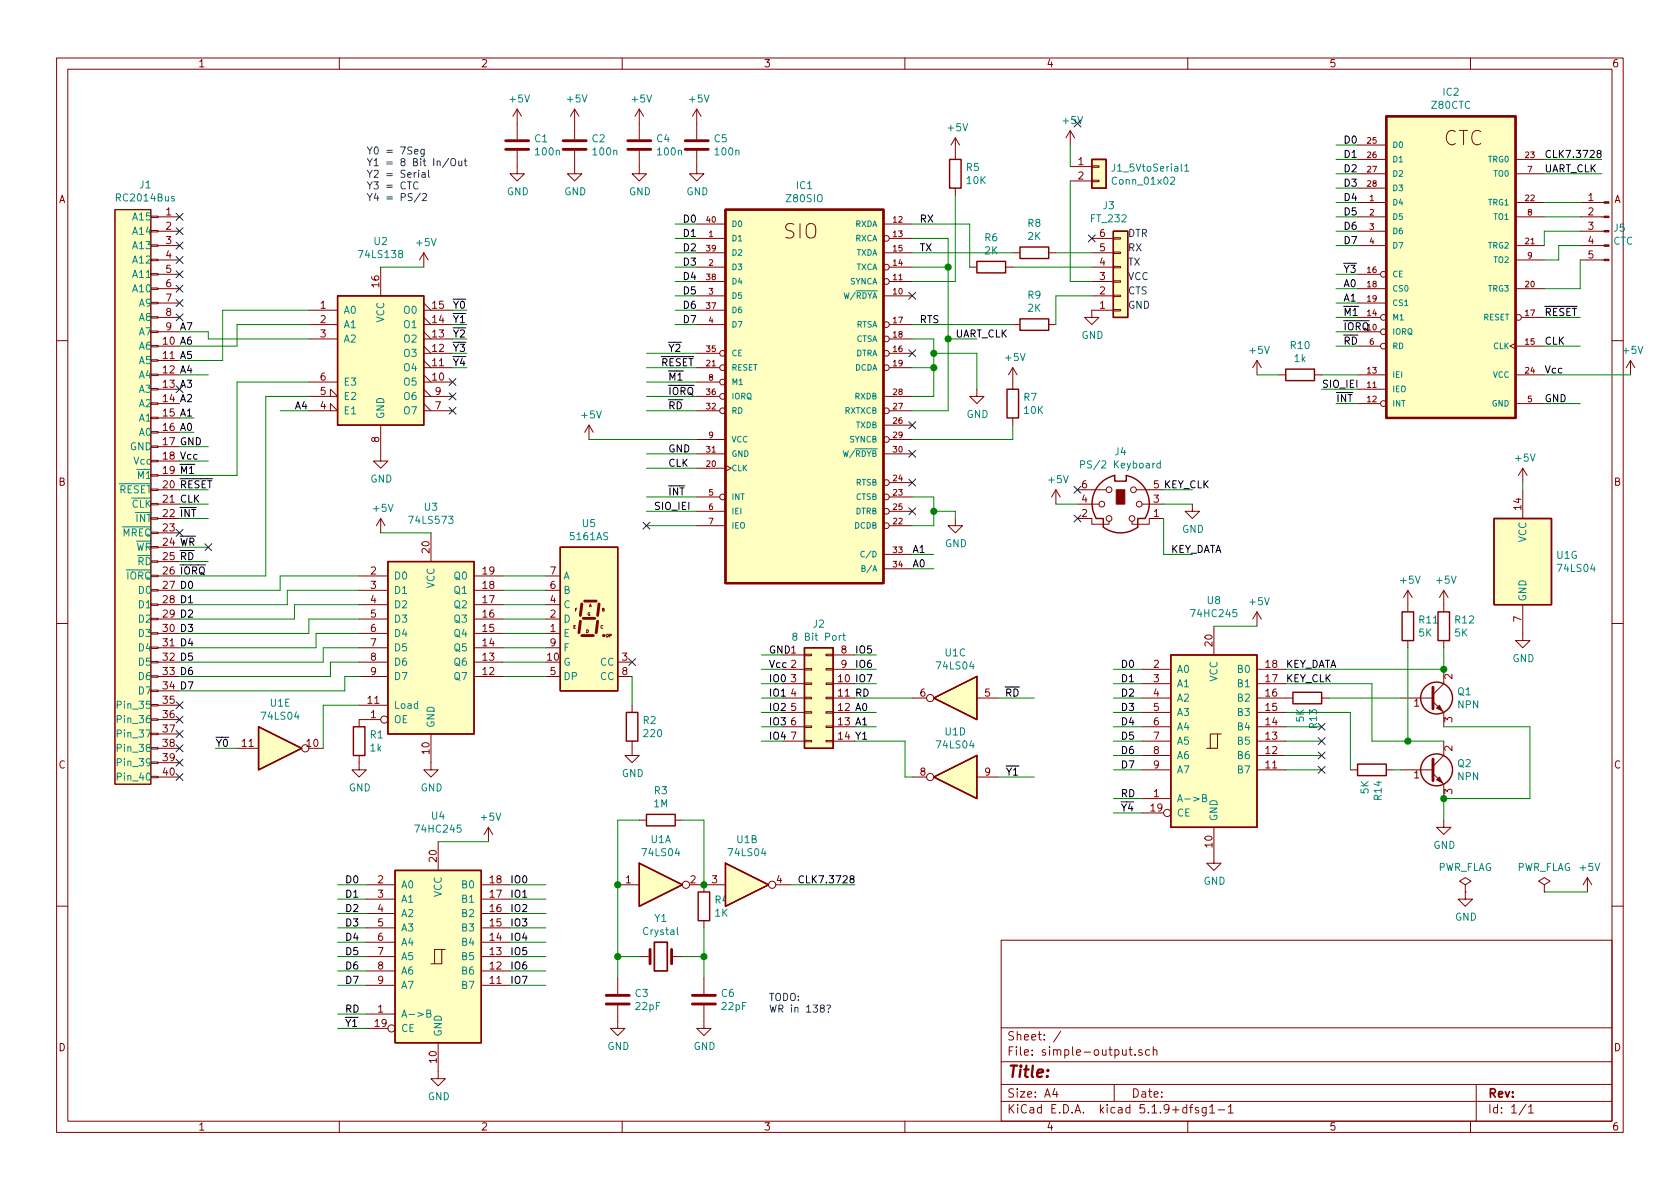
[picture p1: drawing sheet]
EESchema Schematic File Version 4
EELAYER 30 0
EELAYER END
$Descr A4 11693 8268
encoding utf-8
Sheet 1 1
Title ""
Date ""
Rev ""
Comp ""
Comment1 ""
Comment2 ""
Comment3 ""
Comment4 ""
$EndDescr
Text Label 1250 4100 0    50   ~ 0
D0
Text Label 1250 4800 0    50   ~ 0
D7
Text Label 1250 3500 0    50   ~ 0
CLK
Text Label 1250 3800 0    50   ~ 0
~WR~
Text Label 1250 3900 0    50   ~ 0
~RD~
Text Label 1250 4000 0    50   ~ 0
~IORQ~
Wire Wire Line
	1650 2250 2150 2250
Wire Wire Line
	1650 2400 1650 2250
Wire Wire Line
	1250 2400 1650 2400
Wire Wire Line
	1550 2150 2150 2150
Wire Wire Line
	1550 2500 1550 2150
Wire Wire Line
	1250 2500 1550 2500
Text Label 1250 2300 0    50   ~ 0
A7
Text Label 1250 2400 0    50   ~ 0
A6
Text Label 1250 2500 0    50   ~ 0
A5
Text Label 1250 2700 0    50   ~ 0
A3
Text Label 1250 3200 0    50   ~ 0
Vcc
Text Label 1250 3100 0    50   ~ 0
GND
Text Label 1250 3300 0    50   ~ 0
~M1~
$Comp
L 74xx:74LS138 U2
U 1 1
P 2650 2450
F 0 "U2" H 2650 3231 50  0000 C CNN
F 1 "74LS138" H 2650 3140 50  0000 C CNN
F 2 "Package_DIP:DIP-16_W7.62mm_Socket" H 2650 2450 50  0001 C CNN
F 3 "http://www.ti.com/lit/gpn/sn74LS138" H 2650 2450 50  0001 C CNN
	1    2650 2450
	1    0    0    -1  
$EndComp
Wire Wire Line
	1250 4000 1850 4000
Wire Wire Line
	1850 4000 1850 2750
Wire Wire Line
	1250 3300 1650 3300
Wire Wire Line
	1650 3300 1650 2650
Wire Wire Line
	1650 2650 2150 2650
$Comp
L 74xx:74LS573 U3
U 1 1
P 3000 4500
F 0 "U3" H 3000 5481 50  0000 C CNN
F 1 "74LS573" H 3000 5390 50  0000 C CNN
F 2 "Package_DIP:DIP-20_W7.62mm_Socket" H 3000 4500 50  0001 C CNN
F 3 "74xx/74hc573.pdf" H 3000 4500 50  0001 C CNN
	1    3000 4500
	1    0    0    -1  
$EndComp
$Comp
L Device:R R1
U 1 1
P 2500 5150
F 0 "R1" H 2570 5196 50  0000 L CNN
F 1 "1k" H 2570 5105 50  0000 L CNN
F 2 "Resistor_THT:R_Axial_DIN0204_L3.6mm_D1.6mm_P5.08mm_Horizontal" V 2430 5150 50  0001 C CNN
F 3 "~" H 2500 5150 50  0001 C CNN
	1    2500 5150
	1    0    0    -1  
$EndComp
NoConn ~ 3150 2850
NoConn ~ 3150 2750
NoConn ~ 3150 2650
Wire Wire Line
	1950 4100 1950 4000
Wire Wire Line
	1950 4000 2500 4000
Wire Wire Line
	2000 4200 2000 4100
Wire Wire Line
	2000 4100 2500 4100
Wire Wire Line
	2050 4300 2050 4200
Wire Wire Line
	2050 4200 2500 4200
Wire Wire Line
	2150 4400 2150 4300
Wire Wire Line
	2150 4300 2500 4300
Wire Wire Line
	2200 4500 2200 4400
Wire Wire Line
	2200 4400 2500 4400
Wire Wire Line
	2250 4600 2250 4500
Wire Wire Line
	2250 4500 2500 4500
Wire Wire Line
	2300 4700 2300 4600
Wire Wire Line
	2300 4600 2500 4600
Wire Wire Line
	2400 4800 2400 4700
Wire Wire Line
	2400 4700 2500 4700
Wire Wire Line
	3500 4000 3800 4000
Wire Wire Line
	3500 4100 3800 4100
Wire Wire Line
	3500 4200 3800 4200
Wire Wire Line
	3500 4300 3800 4300
Wire Wire Line
	3500 4400 3800 4400
Wire Wire Line
	3500 4500 3800 4500
Wire Wire Line
	3500 4600 3800 4600
Wire Wire Line
	3500 4700 3800 4700
Wire Wire Line
	1250 2300 1450 2300
Wire Wire Line
	1450 2300 1450 2350
Wire Wire Line
	1450 2350 2150 2350
Wire Wire Line
	3150 2250 3250 2250
NoConn ~ 1250 1500
NoConn ~ 1250 1600
NoConn ~ 1250 1700
NoConn ~ 1250 1800
NoConn ~ 1250 1900
NoConn ~ 1250 2000
NoConn ~ 1250 2100
NoConn ~ 1250 2200
NoConn ~ 1250 3700
NoConn ~ 1250 5400
NoConn ~ 1250 5100
NoConn ~ 1250 5000
NoConn ~ 1250 4900
NoConn ~ 1250 2700
NoConn ~ 1250 5200
NoConn ~ 1250 5300
Wire Wire Line
	3550 6250 3800 6250
Wire Wire Line
	3550 6350 3800 6350
Wire Wire Line
	3550 6850 3800 6850
Wire Wire Line
	3550 6450 3800 6450
Wire Wire Line
	3550 6550 3800 6550
Wire Wire Line
	3550 6750 3800 6750
Wire Wire Line
	3550 6650 3800 6650
Wire Wire Line
	3550 6150 3800 6150
$Comp
L power:GND #PWR06
U 1 1
P 3050 7450
F 0 "#PWR06" H 3050 7200 50  0001 C CNN
F 1 "GND" H 3055 7277 50  0000 C CNN
F 2 "" H 3050 7450 50  0001 C CNN
F 3 "" H 3050 7450 50  0001 C CNN
	1    3050 7450
	1    0    0    -1  
$EndComp
$Comp
L power:GND #PWR01
U 1 1
P 2500 5300
F 0 "#PWR01" H 2500 5050 50  0001 C CNN
F 1 "GND" H 2505 5127 50  0000 C CNN
F 2 "" H 2500 5300 50  0001 C CNN
F 3 "" H 2500 5300 50  0001 C CNN
	1    2500 5300
	1    0    0    -1  
$EndComp
$Comp
L power:GND #PWR05
U 1 1
P 3000 5300
F 0 "#PWR05" H 3000 5050 50  0001 C CNN
F 1 "GND" H 3005 5127 50  0000 C CNN
F 2 "" H 3000 5300 50  0001 C CNN
F 3 "" H 3000 5300 50  0001 C CNN
	1    3000 5300
	1    0    0    -1  
$EndComp
$Comp
L power:+5V #PWR03
U 1 1
P 2650 3700
F 0 "#PWR03" H 2650 3550 50  0001 C CNN
F 1 "+5V" H 2665 3873 50  0000 C CNN
F 2 "" H 2650 3700 50  0001 C CNN
F 3 "" H 2650 3700 50  0001 C CNN
	1    2650 3700
	1    0    0    -1  
$EndComp
Wire Wire Line
	3000 3700 2650 3700
$Comp
L power:+5V #PWR07
U 1 1
P 3400 5850
F 0 "#PWR07" H 3400 5700 50  0001 C CNN
F 1 "+5V" H 3415 6023 50  0000 C CNN
F 2 "" H 3400 5850 50  0001 C CNN
F 3 "" H 3400 5850 50  0001 C CNN
	1    3400 5850
	1    0    0    -1  
$EndComp
Wire Wire Line
	3050 5850 3400 5850
$Comp
L power:GND #PWR02
U 1 1
P 2650 3150
F 0 "#PWR02" H 2650 2900 50  0001 C CNN
F 1 "GND" H 2655 2977 50  0000 C CNN
F 2 "" H 2650 3150 50  0001 C CNN
F 3 "" H 2650 3150 50  0001 C CNN
	1    2650 3150
	1    0    0    -1  
$EndComp
$Comp
L power:+5V #PWR04
U 1 1
P 2950 1850
F 0 "#PWR04" H 2950 1700 50  0001 C CNN
F 1 "+5V" H 2965 2023 50  0000 C CNN
F 2 "" H 2950 1850 50  0001 C CNN
F 3 "" H 2950 1850 50  0001 C CNN
	1    2950 1850
	1    0    0    -1  
$EndComp
Wire Wire Line
	2650 1850 2950 1850
NoConn ~ 4400 4600
$Comp
L Device:C C2
U 1 1
P 4000 1000
F 0 "C2" H 4115 1046 50  0000 L CNN
F 1 "100n" H 4115 955 50  0000 L CNN
F 2 "Capacitor_THT:C_Disc_D4.3mm_W1.9mm_P5.00mm" H 4038 850 50  0001 C CNN
F 3 "~" H 4000 1000 50  0001 C CNN
	1    4000 1000
	1    0    0    -1  
$EndComp
$Comp
L power:GND #PWR011
U 1 1
P 4000 1150
F 0 "#PWR011" H 4000 900 50  0001 C CNN
F 1 "GND" H 4005 977 50  0000 C CNN
F 2 "" H 4000 1150 50  0001 C CNN
F 3 "" H 4000 1150 50  0001 C CNN
	1    4000 1150
	1    0    0    -1  
$EndComp
$Comp
L power:+5V #PWR010
U 1 1
P 4000 850
F 0 "#PWR010" H 4000 700 50  0001 C CNN
F 1 "+5V" H 4015 1023 50  0000 C CNN
F 2 "" H 4000 850 50  0001 C CNN
F 3 "" H 4000 850 50  0001 C CNN
	1    4000 850 
	1    0    0    -1  
$EndComp
$Comp
L Connector_Generic:Conn_02x07_Top_Bottom J2
U 1 1
P 5650 4850
F 0 "J2" H 5700 5367 50  0000 C CNN
F 1 "8 Bit Port" H 5700 5276 50  0000 C CNN
F 2 "Connector_PinHeader_2.54mm:PinHeader_2x07_P2.54mm_Vertical" H 5650 4850 50  0001 C CNN
F 3 "~" H 5650 4850 50  0001 C CNN
	1    5650 4850
	1    0    0    -1  
$EndComp
Text Label 1250 4200 0    50   ~ 0
D1
Text Label 1250 4300 0    50   ~ 0
D2
Text Label 1250 4400 0    50   ~ 0
D3
Text Label 1250 4500 0    50   ~ 0
D4
Text Label 1250 4600 0    50   ~ 0
D5
Text Label 1250 4700 0    50   ~ 0
D6
Wire Wire Line
	1250 4100 1950 4100
Wire Wire Line
	1250 4200 2000 4200
Wire Wire Line
	1250 4300 2050 4300
Wire Wire Line
	1250 4400 2150 4400
Wire Wire Line
	1250 4500 2200 4500
Wire Wire Line
	1250 4600 2250 4600
Wire Wire Line
	1250 4700 2300 4700
Wire Wire Line
	1250 4800 2400 4800
Wire Wire Line
	2550 6150 2350 6150
Wire Wire Line
	2550 6250 2350 6250
Wire Wire Line
	2550 6350 2350 6350
Wire Wire Line
	2550 6450 2350 6450
Wire Wire Line
	2550 6550 2350 6550
Wire Wire Line
	2550 6650 2350 6650
Wire Wire Line
	2550 6750 2350 6750
Wire Wire Line
	2550 6850 2350 6850
Text Label 2400 6150 0    50   ~ 0
D0
Text Label 2400 6250 0    50   ~ 0
D1
Text Label 2400 6350 0    50   ~ 0
D2
Text Label 2400 6450 0    50   ~ 0
D3
Text Label 2400 6550 0    50   ~ 0
D4
Text Label 2400 6650 0    50   ~ 0
D5
Text Label 2400 6750 0    50   ~ 0
D6
Text Label 2400 6850 0    50   ~ 0
D7
Wire Wire Line
	5450 4550 5300 4550
Wire Wire Line
	5450 4650 5300 4650
Wire Wire Line
	5450 4750 5300 4750
Wire Wire Line
	5450 4850 5300 4850
Wire Wire Line
	5450 4950 5300 4950
Wire Wire Line
	5450 5050 5300 5050
Wire Wire Line
	5450 5150 5300 5150
Wire Wire Line
	5950 4550 6100 4550
Wire Wire Line
	5950 4650 6100 4650
Wire Wire Line
	5950 4750 6100 4750
Wire Wire Line
	5950 4950 6100 4950
Wire Wire Line
	5950 5050 6100 5050
Text Label 3550 6150 0    50   ~ 0
IO0
Text Label 3550 6250 0    50   ~ 0
IO1
Text Label 3550 6350 0    50   ~ 0
IO2
Text Label 3550 6450 0    50   ~ 0
IO3
Text Label 3550 6550 0    50   ~ 0
IO4
Text Label 3550 6650 0    50   ~ 0
IO5
Text Label 3550 6750 0    50   ~ 0
IO6
Text Label 3550 6850 0    50   ~ 0
IO7
Text Label 3150 2150 0    50   ~ 0
~Y0~
Text Label 3150 2250 0    50   ~ 0
~Y1~
Text Label 3150 2350 0    50   ~ 0
~Y2~
Text Label 5950 4950 0    50   ~ 0
A0
Wire Wire Line
	1250 3900 1450 3900
Text Label 5950 4750 0    50   ~ 0
IO7
Text Label 5950 4650 0    50   ~ 0
IO6
Text Label 5950 4550 0    50   ~ 0
IO5
Text Label 5350 5150 0    50   ~ 0
IO4
Text Label 5350 5050 0    50   ~ 0
IO3
Text Label 5350 4950 0    50   ~ 0
IO2
Text Label 5350 4850 0    50   ~ 0
IO1
Text Label 5350 4750 0    50   ~ 0
IO0
Text Label 5350 4650 0    50   ~ 0
Vcc
Text Label 5350 4550 0    50   ~ 0
GND
Wire Wire Line
	2500 4900 2250 4900
Wire Wire Line
	2250 4900 2250 5200
$Comp
L 74xx:74HC245 U4
U 1 1
P 3050 6650
F 0 "U4" H 3050 7631 50  0000 C CNN
F 1 "74HC245" H 3050 7540 50  0000 C CNN
F 2 "Package_DIP:DIP-20_W7.62mm_Socket" H 3050 6650 50  0001 C CNN
F 3 "http://www.ti.com/lit/gpn/sn74HC245" H 3050 6650 50  0001 C CNN
	1    3050 6650
	1    0    0    -1  
$EndComp
Wire Wire Line
	2550 7050 2350 7050
Text Label 2400 7050 0    50   ~ 0
RD
Wire Wire Line
	3150 2350 3250 2350
Wire Wire Line
	3150 2150 3250 2150
Text Label 4750 1550 0    50   ~ 0
D0
Text Label 4750 1650 0    50   ~ 0
D1
Text Label 4750 1750 0    50   ~ 0
D2
Text Label 4750 1850 0    50   ~ 0
D3
Text Label 4750 1950 0    50   ~ 0
D4
Text Label 4750 2050 0    50   ~ 0
D5
Text Label 4750 2150 0    50   ~ 0
D6
Text Label 4750 2250 0    50   ~ 0
D7
Text Label 4650 2650 0    50   ~ 0
~M1~
Text Label 4650 2750 0    50   ~ 0
~IORQ~
Text Label 4650 2850 0    50   ~ 0
~RD~
Text Label 4600 2550 0    50   ~ 0
~RESET~
Text Label 4650 3450 0    50   ~ 0
~INT~
$Comp
L Device:C C3
U 1 1
P 4300 6950
F 0 "C3" H 4415 6996 50  0000 L CNN
F 1 "22pF" H 4415 6905 50  0000 L CNN
F 2 "Capacitor_THT:C_Disc_D4.3mm_W1.9mm_P5.00mm" H 4338 6800 50  0001 C CNN
F 3 "~" H 4300 6950 50  0001 C CNN
	1    4300 6950
	1    0    0    -1  
$EndComp
$Comp
L Device:C C6
U 1 1
P 4900 6950
F 0 "C6" H 5015 6996 50  0000 L CNN
F 1 "22pF" H 5015 6905 50  0000 L CNN
F 2 "Capacitor_THT:C_Disc_D4.3mm_W1.9mm_P5.00mm" H 4938 6800 50  0001 C CNN
F 3 "~" H 4900 6950 50  0001 C CNN
	1    4900 6950
	1    0    0    -1  
$EndComp
$Comp
L Device:Crystal Y1
U 1 1
P 4600 6650
F 0 "Y1" H 4600 6918 50  0000 C CNN
F 1 "Crystal" H 4600 6827 50  0000 C CNN
F 2 "Crystal:Crystal_HC49-U_Vertical" H 4600 6650 50  0001 C CNN
F 3 "~" H 4600 6650 50  0001 C CNN
	1    4600 6650
	1    0    0    -1  
$EndComp
$Comp
L Connector_Generic:Conn_01x06 J3
U 1 1
P 7800 1950
F 0 "J3" H 7718 1425 50  0000 C CNN
F 1 "FT_232" H 7718 1516 50  0000 C CNN
F 2 "Connector_PinHeader_2.54mm:PinHeader_1x06_P2.54mm_Vertical" H 7800 1950 50  0001 C CNN
F 3 "~" H 7800 1950 50  0001 C CNN
	1    7800 1950
	1    0    0    1   
$EndComp
$Comp
L Device:R R4
U 1 1
P 4900 6300
F 0 "R4" H 4970 6346 50  0000 L CNN
F 1 "1K" H 4970 6255 50  0000 L CNN
F 2 "Resistor_THT:R_Axial_DIN0204_L3.6mm_D1.6mm_P5.08mm_Horizontal" V 4830 6300 50  0001 C CNN
F 3 "~" H 4900 6300 50  0001 C CNN
	1    4900 6300
	1    0    0    -1  
$EndComp
$Comp
L Device:R R3
U 1 1
P 4600 5700
F 0 "R3" V 4393 5700 50  0000 C CNN
F 1 "1M" V 4484 5700 50  0000 C CNN
F 2 "Resistor_THT:R_Axial_DIN0204_L3.6mm_D1.6mm_P5.08mm_Horizontal" V 4530 5700 50  0001 C CNN
F 3 "~" H 4600 5700 50  0001 C CNN
	1    4600 5700
	0    1    1    0   
$EndComp
$Comp
L 74xx:74AHC04 U1
U 1 1
P 4600 6150
F 0 "U1" H 4600 6467 50  0000 C CNN
F 1 "74LS04" H 4600 6376 50  0000 C CNN
F 2 "Package_DIP:DIP-14_W7.62mm_Socket" H 4600 6150 50  0001 C CNN
F 3 "https://assets.nexperia.com/documents/data-sheet/74AHC_AHCT04.pdf" H 4600 6150 50  0001 C CNN
	1    4600 6150
	1    0    0    -1  
$EndComp
Connection ~ 4300 6150
Wire Wire Line
	4900 6450 4900 6650
Connection ~ 4900 6650
Wire Wire Line
	4900 6650 4900 6800
Connection ~ 4900 6150
Wire Wire Line
	4900 5700 4750 5700
Wire Wire Line
	4450 5700 4300 5700
Wire Wire Line
	4300 5700 4300 6150
Wire Wire Line
	4900 5700 4900 6150
$Comp
L power:GND #PWR019
U 1 1
P 4900 7100
F 0 "#PWR019" H 4900 6850 50  0001 C CNN
F 1 "GND" H 4905 6927 50  0000 C CNN
F 2 "" H 4900 7100 50  0001 C CNN
F 3 "" H 4900 7100 50  0001 C CNN
	1    4900 7100
	1    0    0    -1  
$EndComp
$Comp
L power:GND #PWR013
U 1 1
P 4300 7100
F 0 "#PWR013" H 4300 6850 50  0001 C CNN
F 1 "GND" H 4305 6927 50  0000 C CNN
F 2 "" H 4300 7100 50  0001 C CNN
F 3 "" H 4300 7100 50  0001 C CNN
	1    4300 7100
	1    0    0    -1  
$EndComp
Wire Wire Line
	4300 6150 4300 6650
Wire Wire Line
	4750 6650 4900 6650
Wire Wire Line
	4450 6650 4300 6650
Connection ~ 4300 6650
Wire Wire Line
	4300 6650 4300 6800
$Comp
L 74xx:74LS04 U1
U 2 1
P 5200 6150
F 0 "U1" H 5200 6467 50  0000 C CNN
F 1 "74LS04" H 5200 6376 50  0000 C CNN
F 2 "Package_DIP:DIP-14_W7.62mm_Socket" H 5200 6150 50  0001 C CNN
F 3 "https://assets.nexperia.com/documents/data-sheet/74AHC_AHCT04.pdf" H 5200 6150 50  0001 C CNN
	2    5200 6150
	1    0    0    -1  
$EndComp
Wire Wire Line
	1250 3500 1450 3500
Text Label 5550 6150 0    50   ~ 0
CLK7.3728
Text Label 4650 3250 0    50   ~ 0
CLK
Wire Wire Line
	6350 1850 6600 1850
Wire Wire Line
	6350 2850 6600 2850
Wire Wire Line
	6600 1850 6600 2350
Connection ~ 6600 2350
Wire Wire Line
	6600 2350 6600 2850
Text Label 6650 2350 0    50   ~ 0
UART_CLK
$Comp
L power:GND #PWR029
U 1 1
P 7600 2150
F 0 "#PWR029" H 7600 1900 50  0001 C CNN
F 1 "GND" H 7605 1977 50  0000 C CNN
F 2 "" H 7600 2150 50  0001 C CNN
F 3 "" H 7600 2150 50  0001 C CNN
	1    7600 2150
	1    0    0    -1  
$EndComp
Wire Wire Line
	7600 1950 7450 1950
Wire Wire Line
	7450 1950 7450 1250
$Comp
L Connector_Generic:Conn_01x02 J1_5VtoSerial1
U 1 1
P 7650 1150
F 0 "J1_5VtoSerial1" H 7730 1142 50  0000 L CNN
F 1 "Conn_01x02" H 7730 1051 50  0000 L CNN
F 2 "Connector_PinHeader_2.54mm:PinHeader_1x02_P2.54mm_Vertical" H 7650 1150 50  0001 C CNN
F 3 "~" H 7650 1150 50  0001 C CNN
	1    7650 1150
	1    0    0    -1  
$EndComp
Wire Wire Line
	7450 1150 7450 1000
$Comp
L power:+5V #PWR028
U 1 1
P 7450 1000
F 0 "#PWR028" H 7450 850 50  0001 C CNN
F 1 "+5V" H 7465 1173 50  0000 C CNN
F 2 "" H 7450 1000 50  0001 C CNN
F 3 "" H 7450 1000 50  0001 C CNN
	1    7450 1000
	1    0    0    -1  
$EndComp
$Comp
L Device:R R9
U 1 1
P 7200 2250
F 0 "R9" V 6993 2250 50  0000 C CNN
F 1 "2K" V 7084 2250 50  0000 C CNN
F 2 "Resistor_THT:R_Axial_DIN0204_L3.6mm_D1.6mm_P5.08mm_Horizontal" V 7130 2250 50  0001 C CNN
F 3 "~" H 7200 2250 50  0001 C CNN
	1    7200 2250
	0    1    1    0   
$EndComp
$Comp
L Device:R R6
U 1 1
P 6900 1850
F 0 "R6" V 6693 1850 50  0000 C CNN
F 1 "2K" V 6784 1850 50  0000 C CNN
F 2 "Resistor_THT:R_Axial_DIN0204_L3.6mm_D1.6mm_P5.08mm_Horizontal" V 6830 1850 50  0001 C CNN
F 3 "~" H 6900 1850 50  0001 C CNN
	1    6900 1850
	0    1    1    0   
$EndComp
$Comp
L Device:R R8
U 1 1
P 7200 1750
F 0 "R8" V 6993 1750 50  0000 C CNN
F 1 "2K" V 7084 1750 50  0000 C CNN
F 2 "Resistor_THT:R_Axial_DIN0204_L3.6mm_D1.6mm_P5.08mm_Horizontal" V 7130 1750 50  0001 C CNN
F 3 "~" H 7200 1750 50  0001 C CNN
	1    7200 1750
	0    1    1    0   
$EndComp
Wire Wire Line
	7600 1750 7350 1750
Wire Wire Line
	7600 2050 7350 2050
Text Label 6400 1550 0    50   ~ 0
RX
Text Label 6400 1750 0    50   ~ 0
TX
Text Label 6400 2250 0    50   ~ 0
RTS
Wire Wire Line
	6350 2350 6500 2350
Wire Wire Line
	6500 2350 6500 2450
Wire Wire Line
	6500 2550 6350 2550
Wire Wire Line
	6500 2450 6800 2450
Wire Wire Line
	6800 2450 6800 2700
Connection ~ 6500 2450
Wire Wire Line
	6500 2450 6500 2550
$Comp
L power:GND #PWR024
U 1 1
P 6800 2700
F 0 "#PWR024" H 6800 2450 50  0001 C CNN
F 1 "GND" H 6805 2527 50  0000 C CNN
F 2 "" H 6800 2700 50  0001 C CNN
F 3 "" H 6800 2700 50  0001 C CNN
	1    6800 2700
	1    0    0    -1  
$EndComp
Wire Wire Line
	4500 2750 4850 2750
Wire Wire Line
	6600 1850 6600 1650
Wire Wire Line
	6350 1650 6600 1650
Connection ~ 6600 1850
Wire Wire Line
	6350 2750 6500 2750
Wire Wire Line
	6500 2750 6500 2550
Connection ~ 6500 2550
NoConn ~ 6350 2050
NoConn ~ 6350 2950
NoConn ~ 6350 3150
NoConn ~ 6350 3550
NoConn ~ 6350 3350
NoConn ~ 6350 2450
Wire Wire Line
	3150 2450 3250 2450
Text Label 3150 2450 0    50   ~ 0
~Y3~
Text Label 4650 2450 0    50   ~ 0
~Y2~
$Comp
L simple-output-rescue:5161AS-7seg U5
U 1 1
P 4100 4300
F 0 "U5" H 4100 4967 50  0000 C CNN
F 1 "5161AS" H 4100 4876 50  0000 C CNN
F 2 "7seg:7SegmentLED_LTS6760_LTS6780" H 4100 3750 50  0001 C CNN
F 3 "https://docs.broadcom.com/docs/AV02-2553EN" H 3700 4850 50  0001 C CNN
	1    4100 4300
	1    0    0    -1  
$EndComp
Wire Wire Line
	4400 4700 4400 4900
$Comp
L power:GND #PWR014
U 1 1
P 4400 5200
F 0 "#PWR014" H 4400 4950 50  0001 C CNN
F 1 "GND" H 4405 5027 50  0000 C CNN
F 2 "" H 4400 5200 50  0001 C CNN
F 3 "" H 4400 5200 50  0001 C CNN
	1    4400 5200
	1    0    0    -1  
$EndComp
$Comp
L 74xx:74HC04 U1
U 7 1
P 10600 3900
F 0 "U1" H 10830 3946 50  0000 L CNN
F 1 "74LS04" H 10830 3855 50  0000 L CNN
F 2 "Package_DIP:DIP-14_W7.62mm_Socket" H 10600 3900 50  0001 C CNN
F 3 "https://assets.nexperia.com/documents/data-sheet/74AHC_AHCT04.pdf" H 10600 3900 50  0001 C CNN
	7    10600 3900
	1    0    0    -1  
$EndComp
$Comp
L power:GND #PWR021
U 1 1
P 10600 4400
F 0 "#PWR021" H 10600 4150 50  0001 C CNN
F 1 "GND" H 10605 4227 50  0000 C CNN
F 2 "" H 10600 4400 50  0001 C CNN
F 3 "" H 10600 4400 50  0001 C CNN
	1    10600 4400
	1    0    0    -1  
$EndComp
$Comp
L power:+5V #PWR020
U 1 1
P 10600 3350
F 0 "#PWR020" H 10600 3200 50  0001 C CNN
F 1 "+5V" H 10615 3523 50  0000 C CNN
F 2 "" H 10600 3350 50  0001 C CNN
F 3 "" H 10600 3350 50  0001 C CNN
	1    10600 3350
	1    0    0    -1  
$EndComp
$Comp
L Device:R R2
U 1 1
P 4400 5050
F 0 "R2" H 4470 5096 50  0000 L CNN
F 1 "220" H 4470 5005 50  0000 L CNN
F 2 "Resistor_THT:R_Axial_DIN0204_L3.6mm_D1.6mm_P5.08mm_Horizontal" V 4330 5050 50  0001 C CNN
F 3 "~" H 4400 5050 50  0001 C CNN
	1    4400 5050
	1    0    0    -1  
$EndComp
$Comp
L Z80SIO:Z80SIO IC1
U 1 1
P 5550 2750
F 0 "IC1" H 5600 4220 50  0000 C CNN
F 1 "Z80SIO" H 5600 4129 50  0000 C CNN
F 2 "Package_DIP:DIP-40_W15.24mm_Socket" H 5550 2750 50  0001 L BNN
F 3 "" H 5550 2750 50  0001 L BNN
	1    5550 2750
	1    0    0    -1  
$EndComp
Wire Wire Line
	4700 1550 4850 1550
Wire Wire Line
	4700 1650 4850 1650
Wire Wire Line
	4700 1750 4850 1750
Wire Wire Line
	4700 1850 4850 1850
Wire Wire Line
	4700 1950 4850 1950
Wire Wire Line
	4700 2050 4850 2050
Wire Wire Line
	4700 2150 4850 2150
Wire Wire Line
	4700 2250 4850 2250
Wire Wire Line
	4500 2650 4850 2650
Wire Wire Line
	4500 2850 4850 2850
Wire Wire Line
	4500 2550 4850 2550
Wire Wire Line
	4500 3250 4850 3250
Wire Wire Line
	4500 2450 4850 2450
Wire Wire Line
	6350 3950 6500 3950
Wire Wire Line
	6350 3850 6500 3850
Text Label 6350 3950 0    50   ~ 0
A0
Text Label 6350 3850 0    50   ~ 0
A1
NoConn ~ 7500 850 
Text Label 9350 1000 0    50   ~ 0
D0
Text Label 9350 1100 0    50   ~ 0
D1
Text Label 9350 1200 0    50   ~ 0
D2
Text Label 9350 1300 0    50   ~ 0
D3
Text Label 9350 1400 0    50   ~ 0
D4
Text Label 9350 1500 0    50   ~ 0
D5
Text Label 9350 1600 0    50   ~ 0
D6
Text Label 9350 1700 0    50   ~ 0
D7
Wire Wire Line
	9300 1000 9450 1000
Wire Wire Line
	9300 1100 9450 1100
Wire Wire Line
	9300 1200 9450 1200
Wire Wire Line
	9300 1300 9450 1300
Wire Wire Line
	9300 1400 9450 1400
Wire Wire Line
	9300 1500 9450 1500
Wire Wire Line
	9300 1600 9450 1600
Wire Wire Line
	9300 1700 9450 1700
Wire Wire Line
	9450 2200 9300 2200
Wire Wire Line
	9450 2300 9300 2300
Wire Wire Line
	9450 2400 9300 2400
Text Label 9350 2200 0    50   ~ 0
~M1~
Text Label 9350 2400 0    50   ~ 0
~RD~
Text Label 9300 2800 0    50   ~ 0
~INT~
Wire Wire Line
	10750 2200 11000 2200
Text Label 10750 2200 0    50   ~ 0
~RESET~
Wire Wire Line
	9300 1900 9450 1900
Text Label 9350 1900 0    50   ~ 0
~Y3~
Wire Wire Line
	10750 2400 11000 2400
Text Label 10750 2400 0    50   ~ 0
CLK
Text Label 10750 1100 0    50   ~ 0
CLK7.3728
Text Label 10750 1200 0    50   ~ 0
UART_CLK
Wire Wire Line
	9300 2000 9450 2000
Wire Wire Line
	9300 2100 9450 2100
Text Label 9350 2000 0    50   ~ 0
A0
Text Label 9350 2100 0    50   ~ 0
A1
Text Notes 5350 7050 0    50   ~ 0
TODO:\nWR in 138?
Wire Wire Line
	2350 7150 2550 7150
Text Label 2400 7150 0    50   ~ 0
~Y1~
Text Label 5950 4850 0    50   ~ 0
RD
Text Label 5950 5050 0    50   ~ 0
A1
Text Label 5950 5150 0    50   ~ 0
Y1
Wire Wire Line
	10750 1100 11150 1100
Wire Wire Line
	10750 1200 11150 1200
Text Notes 2550 1400 0    50   ~ 0
Y0 = 7Seg\nY1 = 8 Bit In/Out\nY2 = Serial\nY3 = CTC\nY4 = PS/2
NoConn ~ 7600 1650
Text Label 9350 2300 0    50   ~ 0
~IORQ~
Wire Wire Line
	4850 3550 4500 3550
$Comp
L Device:R R10
U 1 1
P 9050 2600
F 0 "R10" V 8843 2600 50  0000 C CNN
F 1 "1k" V 8934 2600 50  0000 C CNN
F 2 "Resistor_THT:R_Axial_DIN0204_L3.6mm_D1.6mm_P5.08mm_Horizontal" V 8980 2600 50  0001 C CNN
F 3 "~" H 9050 2600 50  0001 C CNN
	1    9050 2600
	0    1    1    0   
$EndComp
$Comp
L power:+5V #PWR033
U 1 1
P 8750 2600
F 0 "#PWR033" H 8750 2450 50  0001 C CNN
F 1 "+5V" H 8765 2773 50  0000 C CNN
F 2 "" H 8750 2600 50  0001 C CNN
F 3 "" H 8750 2600 50  0001 C CNN
	1    8750 2600
	1    0    0    -1  
$EndComp
Wire Wire Line
	4850 3650 4500 3650
Wire Wire Line
	9200 2600 9450 2600
Text Notes 7850 1650 0    50   ~ 0
DTR\n
Text Notes 7850 1750 0    50   ~ 0
RX\n
Text Notes 7850 1850 0    50   ~ 0
TX
Text Notes 7850 1950 0    50   ~ 0
VCC
Text Notes 7850 2050 0    50   ~ 0
CTS
Text Notes 7850 2150 0    50   ~ 0
GND
Wire Wire Line
	6350 1750 7050 1750
Wire Wire Line
	6750 1550 6750 1850
Wire Wire Line
	6350 1550 6750 1550
Wire Wire Line
	7050 1850 7600 1850
Wire Wire Line
	7350 2050 7350 2250
Wire Wire Line
	6350 2250 7050 2250
Wire Wire Line
	6350 1950 6650 1950
Wire Wire Line
	6650 1950 6650 1350
$Comp
L Device:R R5
U 1 1
P 6650 1200
F 0 "R5" H 6720 1246 50  0000 L CNN
F 1 "10K" H 6720 1155 50  0000 L CNN
F 2 "Resistor_THT:R_Axial_DIN0204_L3.6mm_D1.6mm_P5.08mm_Horizontal" V 6580 1200 50  0001 C CNN
F 3 "~" H 6650 1200 50  0001 C CNN
	1    6650 1200
	1    0    0    -1  
$EndComp
$Comp
L power:+5V #PWR022
U 1 1
P 6650 1050
F 0 "#PWR022" H 6650 900 50  0001 C CNN
F 1 "+5V" H 6665 1223 50  0000 C CNN
F 2 "" H 6650 1050 50  0001 C CNN
F 3 "" H 6650 1050 50  0001 C CNN
	1    6650 1050
	1    0    0    -1  
$EndComp
Wire Wire Line
	1250 3400 1450 3400
Text Label 1250 3400 0    50   ~ 0
~RESET~
Wire Wire Line
	1250 3600 1450 3600
Text Label 1250 3600 0    50   ~ 0
~INT~
Wire Wire Line
	1250 3800 1450 3800
Wire Wire Line
	5500 6150 5950 6150
Wire Wire Line
	9450 2800 9300 2800
Text Label 7100 4850 2    50   ~ 0
~RD~
Wire Wire Line
	6950 4850 7200 4850
$Comp
L 74xx:74LS04 U1
U 3 1
P 6650 4850
F 0 "U1" H 6650 5167 50  0000 C CNN
F 1 "74LS04" H 6650 5076 50  0000 C CNN
F 2 "Package_DIP:DIP-14_W7.62mm_Socket" H 6650 4850 50  0001 C CNN
F 3 "https://assets.nexperia.com/documents/data-sheet/74AHC_AHCT04.pdf" H 6650 4850 50  0001 C CNN
	3    6650 4850
	-1   0    0    -1  
$EndComp
Wire Wire Line
	5950 4850 6350 4850
$Comp
L 74xx:74LS04 U1
U 4 1
P 6650 5400
F 0 "U1" H 6650 5717 50  0000 C CNN
F 1 "74LS04" H 6650 5626 50  0000 C CNN
F 2 "Package_DIP:DIP-14_W7.62mm_Socket" H 6650 5400 50  0001 C CNN
F 3 "https://assets.nexperia.com/documents/data-sheet/74AHC_AHCT04.pdf" H 6650 5400 50  0001 C CNN
	4    6650 5400
	-1   0    0    -1  
$EndComp
Wire Wire Line
	6350 5400 6300 5400
Wire Wire Line
	6300 5400 6300 5150
Wire Wire Line
	5950 5150 6300 5150
Wire Wire Line
	7200 5400 6950 5400
Text Label 7000 5400 0    50   ~ 0
~Y1~
Wire Wire Line
	1850 2750 2150 2750
Wire Wire Line
	2150 2850 1950 2850
Text Label 2050 2850 0    50   ~ 0
A4
Wire Wire Line
	8900 2600 8750 2600
Wire Wire Line
	4500 3450 4850 3450
$Comp
L rc2014bus:RC2014Bus J1
U 1 1
P 1050 3400
F 0 "J1" H 1088 5525 50  0000 C CNN
F 1 "RC2014Bus" H 1088 5434 50  0000 C CNN
F 2 "Connector_PinHeader_2.54mm:PinHeader_1x40_P2.54mm_Vertical" H 1050 3400 50  0001 C CNN
F 3 "~" H 1050 3400 50  0001 C CNN
	1    1050 3400
	-1   0    0    -1  
$EndComp
Wire Wire Line
	1250 3100 1450 3100
Wire Wire Line
	1250 3200 1450 3200
Wire Wire Line
	4500 3150 4850 3150
Text Label 4650 3150 0    50   ~ 0
GND
Wire Wire Line
	10750 2800 11000 2800
Text Label 10750 2600 0    50   ~ 0
Vcc
Text Label 10750 2800 0    50   ~ 0
GND
Wire Wire Line
	8950 5350 9200 5350
Wire Wire Line
	8950 5050 9200 5050
Wire Wire Line
	8950 5250 9200 5250
Wire Wire Line
	8950 5150 9200 5150
$Comp
L power:GND #PWR032
U 1 1
P 8450 5950
F 0 "#PWR032" H 8450 5700 50  0001 C CNN
F 1 "GND" H 8455 5777 50  0000 C CNN
F 2 "" H 8450 5950 50  0001 C CNN
F 3 "" H 8450 5950 50  0001 C CNN
	1    8450 5950
	1    0    0    -1  
$EndComp
Wire Wire Line
	7950 4650 7750 4650
Wire Wire Line
	7950 4750 7750 4750
Wire Wire Line
	7950 4850 7750 4850
Wire Wire Line
	7950 4950 7750 4950
Wire Wire Line
	7950 5050 7750 5050
Wire Wire Line
	7950 5150 7750 5150
Wire Wire Line
	7950 5250 7750 5250
Wire Wire Line
	7950 5350 7750 5350
Text Label 7800 4650 0    50   ~ 0
D0
Text Label 7800 4750 0    50   ~ 0
D1
Text Label 7800 4850 0    50   ~ 0
D2
Text Label 7800 4950 0    50   ~ 0
D3
Text Label 7800 5050 0    50   ~ 0
D4
Text Label 7800 5150 0    50   ~ 0
D5
Text Label 7800 5250 0    50   ~ 0
D6
Text Label 7800 5350 0    50   ~ 0
D7
Text Label 8950 4650 0    50   ~ 0
KEY_DATA
Text Label 8950 4750 0    50   ~ 0
KEY_CLK
$Comp
L 74xx:74HC245 U8
U 1 1
P 8450 5150
F 0 "U8" H 8450 6131 50  0000 C CNN
F 1 "74HC245" H 8450 6040 50  0000 C CNN
F 2 "Package_DIP:DIP-20_W7.62mm_Socket" H 8450 5150 50  0001 C CNN
F 3 "http://www.ti.com/lit/gpn/sn74HC245" H 8450 5150 50  0001 C CNN
	1    8450 5150
	1    0    0    -1  
$EndComp
Wire Wire Line
	7950 5550 7750 5550
Text Label 7800 5550 0    50   ~ 0
RD
Wire Wire Line
	7750 5650 7950 5650
Text Label 7800 5650 0    50   ~ 0
~Y4~
Wire Wire Line
	9450 2700 9200 2700
Text Label 9200 2700 0    50   ~ 0
SIO_IEI
Text Label 4550 3550 0    50   ~ 0
SIO_IEI
NoConn ~ 4500 3650
Wire Wire Line
	3150 2550 3250 2550
Text Label 3150 2550 0    50   ~ 0
~Y4~
$Comp
L Connector:Mini-DIN-6 J4
U 1 1
P 7800 3500
F 0 "J4" H 7800 3867 50  0000 C CNN
F 1 "PS/2 Keyboard" H 7800 3776 50  0000 C CNN
F 2 "package_connectors:Mini_DIN_6_TE_Connectivity" H 7800 3500 50  0001 C CNN
F 3 "http://service.powerdynamics.com/ec/Catalog17/Section%2011.pdf" H 7800 3500 50  0001 C CNN
	1    7800 3500
	1    0    0    -1  
$EndComp
Wire Wire Line
	7500 3500 7350 3500
Wire Wire Line
	8100 3500 8300 3500
$Comp
L power:GND #PWR031
U 1 1
P 8300 3500
F 0 "#PWR031" H 8300 3250 50  0001 C CNN
F 1 "GND" H 8305 3327 50  0000 C CNN
F 2 "" H 8300 3500 50  0001 C CNN
F 3 "" H 8300 3500 50  0001 C CNN
	1    8300 3500
	1    0    0    -1  
$EndComp
$Comp
L power:+5V #PWR027
U 1 1
P 7350 3500
F 0 "#PWR027" H 7350 3350 50  0001 C CNN
F 1 "+5V" H 7365 3673 50  0000 C CNN
F 2 "" H 7350 3500 50  0001 C CNN
F 3 "" H 7350 3500 50  0001 C CNN
	1    7350 3500
	1    0    0    -1  
$EndComp
Wire Wire Line
	8100 3400 8300 3400
Wire Wire Line
	8100 3600 8100 3850
Wire Wire Line
	8100 3850 8300 3850
Text Label 8100 3400 0    50   ~ 0
KEY_CLK
Text Label 8150 3850 0    50   ~ 0
KEY_DATA
Wire Wire Line
	8450 4350 8750 4350
$Comp
L power:+5V #PWR034
U 1 1
P 8750 4350
F 0 "#PWR034" H 8750 4200 50  0001 C CNN
F 1 "+5V" H 8765 4523 50  0000 C CNN
F 2 "" H 8750 4350 50  0001 C CNN
F 3 "" H 8750 4350 50  0001 C CNN
	1    8750 4350
	1    0    0    -1  
$EndComp
NoConn ~ 9200 5050
NoConn ~ 9200 5150
NoConn ~ 9200 5250
NoConn ~ 9200 5350
$Comp
L 74xx:74AHC04 U1
U 5 1
P 1950 5200
F 0 "U1" H 1950 5517 50  0000 C CNN
F 1 "74LS04" H 1950 5426 50  0000 C CNN
F 2 "Package_DIP:DIP-14_W7.62mm_Socket" H 1950 5200 50  0001 C CNN
F 3 "https://assets.nexperia.com/documents/data-sheet/74AHC_AHCT04.pdf" H 1950 5200 50  0001 C CNN
	5    1950 5200
	1    0    0    -1  
$EndComp
Wire Wire Line
	1650 5200 1500 5200
Text Label 1500 5200 0    50   ~ 0
~Y0~
NoConn ~ 7500 3600
NoConn ~ 7500 3400
Wire Wire Line
	1250 2600 1450 2600
Text Label 1250 2600 0    50   ~ 0
A4
NoConn ~ 1450 3800
Wire Wire Line
	6350 3450 6500 3450
$Comp
L power:GND #PWR023
U 1 1
P 6650 3600
F 0 "#PWR023" H 6650 3350 50  0001 C CNN
F 1 "GND" H 6655 3427 50  0000 C CNN
F 2 "" H 6650 3600 50  0001 C CNN
F 3 "" H 6650 3600 50  0001 C CNN
	1    6650 3600
	1    0    0    -1  
$EndComp
Wire Wire Line
	10750 2600 11350 2600
$Comp
L power:+5V #PWR035
U 1 1
P 11350 2600
F 0 "#PWR035" H 11350 2450 50  0001 C CNN
F 1 "+5V" H 11365 2773 50  0000 C CNN
F 2 "" H 11350 2600 50  0001 C CNN
F 3 "" H 11350 2600 50  0001 C CNN
	1    11350 2600
	1    0    0    -1  
$EndComp
Wire Wire Line
	4100 3050 4850 3050
$Comp
L power:+5V #PWR012
U 1 1
P 4100 3050
F 0 "#PWR012" H 4100 2900 50  0001 C CNN
F 1 "+5V" H 4115 3223 50  0000 C CNN
F 2 "" H 4100 3050 50  0001 C CNN
F 3 "" H 4100 3050 50  0001 C CNN
	1    4100 3050
	1    0    0    -1  
$EndComp
Wire Wire Line
	10600 3400 10600 3350
$Comp
L power:PWR_FLAG #FLG01
U 1 1
P 10200 6200
F 0 "#FLG01" H 10200 6275 50  0001 C CNN
F 1 "PWR_FLAG" H 10200 6373 50  0000 C CNN
F 2 "" H 10200 6200 50  0001 C CNN
F 3 "~" H 10200 6200 50  0001 C CNN
	1    10200 6200
	1    0    0    -1  
$EndComp
$Comp
L power:PWR_FLAG #FLG02
U 1 1
P 10750 6200
F 0 "#FLG02" H 10750 6275 50  0001 C CNN
F 1 "PWR_FLAG" H 10750 6373 50  0000 C CNN
F 2 "" H 10750 6200 50  0001 C CNN
F 3 "~" H 10750 6200 50  0001 C CNN
	1    10750 6200
	1    0    0    -1  
$EndComp
$Comp
L power:+5V #PWR030
U 1 1
P 11050 6200
F 0 "#PWR030" H 11050 6050 50  0001 C CNN
F 1 "+5V" H 11065 6373 50  0000 C CNN
F 2 "" H 11050 6200 50  0001 C CNN
F 3 "" H 11050 6200 50  0001 C CNN
	1    11050 6200
	1    0    0    -1  
$EndComp
$Comp
L power:GND #PWR026
U 1 1
P 10200 6200
F 0 "#PWR026" H 10200 5950 50  0001 C CNN
F 1 "GND" H 10205 6027 50  0000 C CNN
F 2 "" H 10200 6200 50  0001 C CNN
F 3 "" H 10200 6200 50  0001 C CNN
	1    10200 6200
	1    0    0    -1  
$EndComp
Wire Wire Line
	10750 6200 11050 6200
$Comp
L Z80CTC:Z80CTC IC2
U 1 1
P 10150 1800
F 0 "IC2" H 10100 2970 50  0000 C CNN
F 1 "Z80CTC" H 10100 2879 50  0000 C CNN
F 2 "Package_DIP:DIP-28_W15.24mm_Socket" H 10150 1800 50  0001 L BNN
F 3 "" H 10150 1800 50  0001 L BNN
	1    10150 1800
	1    0    0    -1  
$EndComp
Wire Wire Line
	6600 2350 6800 2350
Wire Wire Line
	6350 3050 7050 3050
Wire Wire Line
	7050 3050 7050 2950
$Comp
L Device:R R7
U 1 1
P 7050 2800
F 0 "R7" H 7120 2846 50  0000 L CNN
F 1 "10K" H 7120 2755 50  0000 L CNN
F 2 "Resistor_THT:R_Axial_DIN0204_L3.6mm_D1.6mm_P5.08mm_Horizontal" V 6980 2800 50  0001 C CNN
F 3 "~" H 7050 2800 50  0001 C CNN
	1    7050 2800
	1    0    0    -1  
$EndComp
$Comp
L power:+5V #PWR025
U 1 1
P 7050 2650
F 0 "#PWR025" H 7050 2500 50  0001 C CNN
F 1 "+5V" H 7065 2823 50  0000 C CNN
F 2 "" H 7050 2650 50  0001 C CNN
F 3 "" H 7050 2650 50  0001 C CNN
	1    7050 2650
	1    0    0    -1  
$EndComp
Wire Wire Line
	6350 3650 6500 3650
Wire Wire Line
	6500 3650 6500 3550
Wire Wire Line
	6650 3600 6650 3550
Wire Wire Line
	6650 3550 6500 3550
Connection ~ 6500 3550
Wire Wire Line
	6500 3550 6500 3450
$Comp
L Device:C C1
U 1 1
P 3600 1000
F 0 "C1" H 3715 1046 50  0000 L CNN
F 1 "100n" H 3715 955 50  0000 L CNN
F 2 "Capacitor_THT:C_Disc_D4.3mm_W1.9mm_P5.00mm" H 3638 850 50  0001 C CNN
F 3 "~" H 3600 1000 50  0001 C CNN
	1    3600 1000
	1    0    0    -1  
$EndComp
$Comp
L power:GND #PWR09
U 1 1
P 3600 1150
F 0 "#PWR09" H 3600 900 50  0001 C CNN
F 1 "GND" H 3605 977 50  0000 C CNN
F 2 "" H 3600 1150 50  0001 C CNN
F 3 "" H 3600 1150 50  0001 C CNN
	1    3600 1150
	1    0    0    -1  
$EndComp
$Comp
L power:+5V #PWR08
U 1 1
P 3600 850
F 0 "#PWR08" H 3600 700 50  0001 C CNN
F 1 "+5V" H 3615 1023 50  0000 C CNN
F 2 "" H 3600 850 50  0001 C CNN
F 3 "" H 3600 850 50  0001 C CNN
	1    3600 850 
	1    0    0    -1  
$EndComp
$Comp
L Device:C C4
U 1 1
P 4450 1000
F 0 "C4" H 4565 1046 50  0000 L CNN
F 1 "100n" H 4565 955 50  0000 L CNN
F 2 "Capacitor_THT:C_Disc_D4.3mm_W1.9mm_P5.00mm" H 4488 850 50  0001 C CNN
F 3 "~" H 4450 1000 50  0001 C CNN
	1    4450 1000
	1    0    0    -1  
$EndComp
$Comp
L power:GND #PWR016
U 1 1
P 4450 1150
F 0 "#PWR016" H 4450 900 50  0001 C CNN
F 1 "GND" H 4455 977 50  0000 C CNN
F 2 "" H 4450 1150 50  0001 C CNN
F 3 "" H 4450 1150 50  0001 C CNN
	1    4450 1150
	1    0    0    -1  
$EndComp
$Comp
L power:+5V #PWR015
U 1 1
P 4450 850
F 0 "#PWR015" H 4450 700 50  0001 C CNN
F 1 "+5V" H 4465 1023 50  0000 C CNN
F 2 "" H 4450 850 50  0001 C CNN
F 3 "" H 4450 850 50  0001 C CNN
	1    4450 850 
	1    0    0    -1  
$EndComp
$Comp
L Device:C C5
U 1 1
P 4850 1000
F 0 "C5" H 4965 1046 50  0000 L CNN
F 1 "100n" H 4965 955 50  0000 L CNN
F 2 "Capacitor_THT:C_Disc_D4.3mm_W1.9mm_P5.00mm" H 4888 850 50  0001 C CNN
F 3 "~" H 4850 1000 50  0001 C CNN
	1    4850 1000
	1    0    0    -1  
$EndComp
$Comp
L power:GND #PWR018
U 1 1
P 4850 1150
F 0 "#PWR018" H 4850 900 50  0001 C CNN
F 1 "GND" H 4855 977 50  0000 C CNN
F 2 "" H 4850 1150 50  0001 C CNN
F 3 "" H 4850 1150 50  0001 C CNN
	1    4850 1150
	1    0    0    -1  
$EndComp
$Comp
L power:+5V #PWR017
U 1 1
P 4850 850
F 0 "#PWR017" H 4850 700 50  0001 C CNN
F 1 "+5V" H 4865 1023 50  0000 C CNN
F 2 "" H 4850 850 50  0001 C CNN
F 3 "" H 4850 850 50  0001 C CNN
	1    4850 850 
	1    0    0    -1  
$EndComp
Wire Wire Line
	8950 4950 9400 4950
$Comp
L Device:Q_NPN_BCE Q1
U 1 1
P 9950 4850
F 0 "Q1" H 10141 4896 50  0000 L CNN
F 1 "NPN" H 10141 4805 50  0000 L CNN
F 2 "Package_TO_SOT_THT:TO-92_HandSolder" H 10150 4950 50  0001 C CNN
F 3 "~" H 9950 4850 50  0001 C CNN
	1    9950 4850
	1    0    0    -1  
$EndComp
Wire Wire Line
	9400 4950 9400 5350
$Comp
L Device:Q_NPN_BCE Q2
U 1 1
P 9950 5350
F 0 "Q2" H 10141 5396 50  0000 L CNN
F 1 "NPN" H 10141 5305 50  0000 L CNN
F 2 "Package_TO_SOT_THT:TO-92_HandSolder" H 10150 5450 50  0001 C CNN
F 3 "~" H 9950 5350 50  0001 C CNN
	1    9950 5350
	1    0    0    -1  
$EndComp
Wire Wire Line
	10050 5050 10650 5050
Wire Wire Line
	10650 5050 10650 5550
Wire Wire Line
	10650 5550 10050 5550
Wire Wire Line
	10050 5550 10050 5700
Connection ~ 10050 5550
$Comp
L power:GND #PWR038
U 1 1
P 10050 5700
F 0 "#PWR038" H 10050 5450 50  0001 C CNN
F 1 "GND" H 10055 5527 50  0000 C CNN
F 2 "" H 10050 5700 50  0001 C CNN
F 3 "" H 10050 5700 50  0001 C CNN
	1    10050 5700
	1    0    0    -1  
$EndComp
Wire Wire Line
	8950 4650 10050 4650
Wire Wire Line
	8950 4750 9550 4750
Wire Wire Line
	9550 4750 9550 5150
Wire Wire Line
	9550 5150 9800 5150
Wire Wire Line
	10050 4650 10050 4500
Connection ~ 10050 4650
Wire Wire Line
	9800 5150 9800 4500
Connection ~ 9800 5150
Wire Wire Line
	9800 5150 10050 5150
$Comp
L Device:R R11
U 1 1
P 9800 4350
F 0 "R11" H 9870 4396 50  0000 L CNN
F 1 "5K" H 9870 4305 50  0000 L CNN
F 2 "Resistor_THT:R_Axial_DIN0204_L3.6mm_D1.6mm_P5.08mm_Horizontal" V 9730 4350 50  0001 C CNN
F 3 "~" H 9800 4350 50  0001 C CNN
	1    9800 4350
	1    0    0    -1  
$EndComp
$Comp
L Device:R R12
U 1 1
P 10050 4350
F 0 "R12" H 10120 4396 50  0000 L CNN
F 1 "5K" H 10120 4305 50  0000 L CNN
F 2 "Resistor_THT:R_Axial_DIN0204_L3.6mm_D1.6mm_P5.08mm_Horizontal" V 9980 4350 50  0001 C CNN
F 3 "~" H 10050 4350 50  0001 C CNN
	1    10050 4350
	1    0    0    -1  
$EndComp
$Comp
L power:+5V #PWR036
U 1 1
P 9800 4200
F 0 "#PWR036" H 9800 4050 50  0001 C CNN
F 1 "+5V" H 9815 4373 50  0000 C CNN
F 2 "" H 9800 4200 50  0001 C CNN
F 3 "" H 9800 4200 50  0001 C CNN
	1    9800 4200
	1    0    0    -1  
$EndComp
$Comp
L power:+5V #PWR037
U 1 1
P 10050 4200
F 0 "#PWR037" H 10050 4050 50  0001 C CNN
F 1 "+5V" H 10065 4373 50  0000 C CNN
F 2 "" H 10050 4200 50  0001 C CNN
F 3 "" H 10050 4200 50  0001 C CNN
	1    10050 4200
	1    0    0    -1  
$EndComp
$Comp
L Device:R R14
U 1 1
P 9550 5350
F 0 "R14" H 9620 5396 50  0000 L CNN
F 1 "5K" H 9620 5305 50  0000 L CNN
F 2 "Resistor_THT:R_Axial_DIN0204_L3.6mm_D1.6mm_P5.08mm_Horizontal" V 9480 5350 50  0001 C CNN
F 3 "~" H 9550 5350 50  0001 C CNN
	1    9550 5350
	0    1    1    0   
$EndComp
Wire Wire Line
	9750 5350 9700 5350
$Comp
L Device:R R13
U 1 1
P 9100 4850
F 0 "R13" H 9170 4896 50  0000 L CNN
F 1 "5K" H 9170 4805 50  0000 L CNN
F 2 "Resistor_THT:R_Axial_DIN0204_L3.6mm_D1.6mm_P5.08mm_Horizontal" V 9030 4850 50  0001 C CNN
F 3 "~" H 9100 4850 50  0001 C CNN
	1    9100 4850
	0    1    1    0   
$EndComp
Wire Wire Line
	9750 4850 9250 4850
$Comp
L Connector:Conn_01x05_Male J5
U 1 1
P 11200 1600
F 0 "J5" H 11172 1624 50  0000 R CNN
F 1 "CTC" H 11172 1533 50  0000 R CNN
F 2 "Connector_PinHeader_2.54mm:PinHeader_1x05_P2.54mm_Vertical" H 11200 1600 50  0001 C CNN
F 3 "~" H 11200 1600 50  0001 C CNN
	1    11200 1600
	-1   0    0    -1  
$EndComp
Wire Wire Line
	10750 1400 11000 1400
Wire Wire Line
	10750 1500 11000 1500
Wire Wire Line
	10750 1700 10750 1600
Wire Wire Line
	10750 1600 11000 1600
Wire Wire Line
	10750 1800 10850 1800
Wire Wire Line
	10850 1800 10850 1700
Wire Wire Line
	10850 1700 11000 1700
Wire Wire Line
	10750 2000 11000 2000
Wire Wire Line
	11000 2000 11000 1800
Wire Wire Line
	1250 2900 1350 2900
Wire Wire Line
	1250 3000 1350 3000
Text Label 1250 2900 0    50   ~ 0
A1
Text Label 1250 3000 0    50   ~ 0
A0
Text Label 1250 2800 0    50   ~ 0
A2
$EndSCHEMATC
